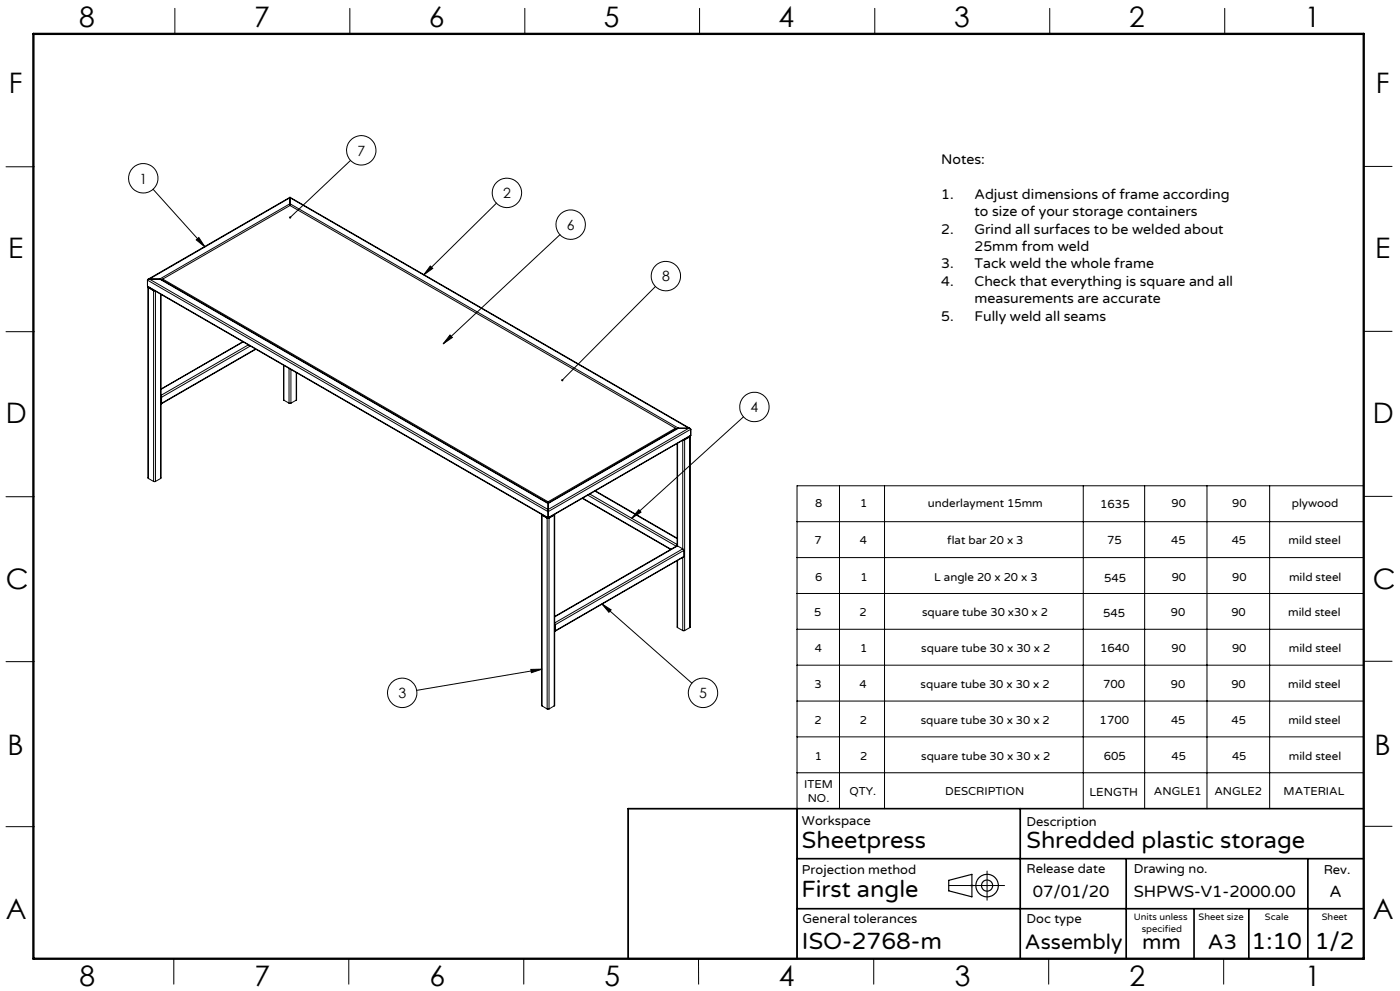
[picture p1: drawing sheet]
<svg xmlns="http://www.w3.org/2000/svg" width="420mm" height="297mm" viewBox="0 0 420 297" stroke-linecap="round" stroke-linejoin="round" font-family="sans-serif">
<g fill="none" stroke="#000" stroke-width=".35">
<path d="M284.6 263.8l7-1.8v6.8l-7-1.8z"/>
<circle cx="296.1" cy="265.4" r="1.66"/>
<circle cx="296.1" cy="265.4" r="3.4"/>
</g>
<path d="M291.1 265.4h1M291.2 265l.7 .7M291.6 264.9v1M291.9 265l-.7 .7" fill="none" stroke="#c0c0c0" stroke-width=".3"/>
<g fill="none" stroke="#000" stroke-width=".3">
<path d="M52.5 2.5v7.7M105 2.5v7.7M157.4 2.5v7.7M209.9 2.5v7.7M262.4 2.5v7.7M314.9 2.5v7.7M367.4 2.5v7.7M1.8 50h8.5M45.9 56.7l15.6 17.3M87 59.1v.2M87 59.1l120 69.3M87 59.1l-42.6 24.6"/>
<path d="M87 59.3l119.7 69M87 59.3v1.8M87 59.3l-42.2 24.3M105.2 48.1l-18.2 17.1M409.1 49.9h8.5M58.9 71.9l.8-.7 1.8 2.8zM87 61.1v.5M87 61.1l116.6 67.2M87 61.1l-39.1 22.5M87 61.6l-38.2 22M87 61.6l115.6 66.7M129.1 79.7l.7 .7-2.7 2z"/>
<path d="M148.9 60.9l-21.8 21.5M168 70.3l-35 32.7M1.8 99.4h8.5M44.2 85.8l.2 .2M44.2 84l120.2 69.3M44.2 85.8l120.2 69.3M44.2 84v1.8M44.4 86.1l.1 57.3M44.4 86l120 69.3M44.4 86l.1 .3M44.5 86.3l1.6 .8M44.5 86.3v57.1"/>
<path d="M44.6 86.1h.1M44.7 86.1h.1M44.7 86.1l1.5 1M44.8 83.6l-.6 .4M44.8 83.6l119.6 69.1M44.8 83.6h3.1M46.1 87.1l.4 .1M46.1 87.1v57.2M46.2 87.1h.1M46.2 87v.1M46.6 87.3v57M47.9 83.6l116.5 67.2"/>
<path d="M47.9 83.6l116.5 67.3M48.2 88.2v55.2M48.3 88.2l-.1 55.2M48.8 83.6v.4M48.8 83.6l115.6 66.8M48.8 83.7l-.2 .2M196.6 85.9l-27.9 28M409.1 99.3h8.5M48.3 118.7l.2 .4M48.3 118.9v.1M48.3 119h.1M48.5 119.1v1.8"/>
<path d="M72.8 102.4l-24.5 14.2M73 102.5l-24.7 14.2M74.5 103.4l-26.2 15.1M75.1 103.7l-26.6 15.4M76.7 104.6l-28.2 16.3M76.8 104.7l-28.4 16.3M85.1 109.5l.1 10.4M85.2 119.9l1.5 .9M85.2 109.5v10.4M86.7 110.4v10.4M87.3 110.7v10.1M88.9 119.9l-1.6 .9"/>
<path d="M88.9 111.7v8.2M89 111.7l-.1 8.2M135 100.4l.7 .7-2.7 1.9zM48.3 120.8h.1M48.3 120.9h.1M48.5 120.9l-.2 .2M86.7 120.8h.6M202.6 128.3l-38.2 22.1M202.6 128.3v.4M202.6 128.4l.2 .2M203.1 132.9v30.7M203.3 132.9v30.7"/>
<path d="M203.6 128.3l-39.2 22.5M203.6 128.3l-39.2 22.6M203.6 128.3h3.1M204.8 132v32.5M205.2 131.8h-.1M205.2 131.7v.1M205.4 131.8l-.4 .1M205.4 131.8v57.2M206.7 128.3l.5 .4M206.7 128.3l-42.3 24.4M206.8 130.8h.1M206.8 130.8l-1.6 1"/>
<path d="M206.9 130.9l-1.5 .9M206.9 130.9v57.2M207 130.7l-.1 .2M207 130.8l-.1 57.3M207 130.7l-42.6 24.6M207.2 130.5l-.2 .2M207.2 128.7l-42.8 24.6M207.2 128.7v1.8M207.2 130.5l-42.8 24.6M223.1 124.9l-33.6 30.4M1.8 148.9h8.5M44.5 143.4l1.6 .9"/>
<path d="M46.1 144.3h.5M48.2 143.4l-1.6 .9M162.5 154.2l.1 57.4M162.5 154.2l.1 .2M162.6 154.4l1.5 .9M162.6 154.4v57.2M162.7 154.3h.1M162.7 154.3l1.6 .9M164.1 155.3h.6M164.1 155.3v57.2M164.3 155.2l.1 .1M164.3 155.2h.1"/>
<path d="M164.4 152.7v.6M164.4 155.1v.2M164.4 150.8v.1M164.4 150.4v.4M164.4 150.9v1.8M164.4 153.3v1.8M164.6 155.2l-.1 .1M164.6 155.2h.1M164.7 155.3v57.2M166.1 154.3l-1.5 .9M166.1 154.3h.1M166.2 154.3h-.1"/>
<path d="M166.3 154.4l-1.6 .9M166.3 154.4v57.2M166.4 154.2l-.1 .2M166.4 154.2l-.1 57.4M174.7 149.4l26.5 15.3M174.8 149.3l26.5 15.3M176.4 148.4l26.4 15.3M176.9 148.1l26.2 15.1M178.5 147.2l24.6 14.2M178.6 147.1l24.5 14.2M191.6 152.7l.7 .8-2.8 1.8zM239.1 156.3h170"/>
<path d="M251.8 145.6v96.8M265.4 145.6v96.8M325 145.6v96.8M343.4 145.6v96.8M362.1 145.6v96.8M380.9 145.6v96.8M409.1 148.8h8.5M409.1 145.6h-170v141.7h-50.6v-44.9h50.6M203.1 163.4l-.1 .2M203.1 168.1l.2 20M203.3 163.6l-36.9 21.1M203.3 163.6l1.5 .9"/>
<path d="M203.3 163.6l-36.9 21.3M203.3 168v20.1M204.8 164.5l.3 .5M204.8 164.5l-38.4 22.2M204.8 167.1v21.9M205.1 166.8l-38.6 22.4M205.1 165l-38.6 22.3M205.1 165v1.8M205.1 166.8l-38.6 22.3M239.1 177.9h170M239.1 167.1h170M1.8 198.3h8.5"/>
<path d="M166.4 186.8l.1 .5M166.4 187v.1M166.4 188.9v.1M166.5 189.1l-.1 .1M166.5 187.3v1.8M180.6 181l2.7 1.8-.6 .7zM180.6 181l27 23.7M203.3 188.1l1.5 .9M204.8 189h.6M206.9 188.1l-1.5 .9M239.1 199.4h170M239.1 188.6h170"/>
<path d="M409.1 198.2h8.5M159.2 200.6h3.4l-3.2 1zM162.6 200.6l-37.6 6.3M162.6 211.6l1.5 .9M164.1 212.5h.6M166.3 211.6l-1.6 .9M239.1 210.1h170M239.1 231.6h170M239.1 220.8h170M1.8 247.8h8.5M409.1 247.6h8.5M284.6 265.4h16.8"/>
<path d="M296.1 261.1v8.7M52.1 287.3v7.7M104.6 287.3v7.7M157.1 287.3v7.7M209.6 287.3v7.7M262.1 287.3v7.7M314.6 287.3v7.7M367.1 287.3v7.7"/>
<circle cx="43" cy="53.4" r="4.4"/>
<circle cx="108.4" cy="45" r="4.4"/>
<circle cx="152.1" cy="57.8" r="4.4"/>
<circle cx="171.2" cy="67.3" r="4.4"/>
<circle cx="199.8" cy="82.8" r="4.4"/>
<circle cx="226.3" cy="122" r="4.4"/>
<circle cx="120.7" cy="207.6" r="4.4"/>
<circle cx="210.9" cy="207.6" r="4.4"/>
</g>
<path d="M239.1 242.4v44.9M239.1 257.3h170M306.1 242.4v44.9M337.9 257.3v30M392.4 257.3v30M409.1 242.4h-220.6v44.9M239.1 272.3h170M358.2 272.3v15M374.6 272.3v15" fill="none" stroke="#000" stroke-width=".5"/>
<path d="M10 10.2h399.1v277.1h-399.1z" fill="none" stroke="#000" stroke-width=".7"/>
<path d="M58.9 71.9l.8-.7 1.8 2.8zM129.1 79.7l.7 .7-2.7 2zM180.6 181l2.7 1.8-.6 .7zM159.2 200.6h3.4l-3.2 1zM191.6 152.7l.7 .8-2.8 1.8zM86.8 64.9v.5l.2-.2-.2 .2a.35 .35 0 0 0 .5 0 .35 .35 0 0 0 0-.5 .35 .35 0 0 0-.5 0zM135 100.4l.7 .7-2.7 1.9zM168.5 113.7l-.1 .4 .3-.2-.2 .3a.34 .34 0 0 0 .4 0 .34 .34 0 0 0 0-.5 .34 .34 0 0 0-.4 0z" fill="#000"/>
<g font-size="8.5">
<text x="23.8" y="8">8</text>
<text x="76.3" y="8">7</text>
<text x="128.7" y="8">6</text>
<text x="181.2" y="8">5</text>
<text x="233.6" y="8">4</text>
<text x="286.3" y="8">3</text>
<text x="338.7" y="8">2</text>
<text x="391.4" y="8">1</text>
<text x="2.7" y="28">F</text>
<text x="412.8" y="28">F</text>
<text x="2.4" y="77.2">E</text>
<text x="412.5" y="77.2">E</text>
<text x="1.8" y="126.8">D</text>
<text x="411.9" y="126.9">D</text>
<text x="1.8" y="176.6">C</text>
<text x="411.9" y="176.7">C</text>
<text x="2.3" y="226.2">B</text>
<text x="412.4" y="226.2">B</text>
<text x="1.7" y="275.4">A</text>
<text x="411.8" y="275.5">A</text>
<text x="23.9" y="295.5">8</text>
<text x="76.4" y="295.5">7</text>
<text x="128.8" y="295.5">6</text>
<text x="181.3" y="295.5">5</text>
<text x="233.7" y="295.5">4</text>
<text x="286.4" y="295.5">3</text>
<text x="338.8" y="295.5">2</text>
<text x="391.5" y="295.5">1</text>
</g>
<g font-size="7.1">
<text x="240.6" y="254">Sheetpress</text>
<text x="308" y="254">Shredded plastic storage</text>
<text x="240.4" y="268.8">First angle</text>
<text x="240.6" y="284.3">ISO-2768-m</text>
<text x="375.5" y="284.3">1:10</text>
<text x="394.4" y="284.3">1/2</text>
</g>
<g font-size="6.3">
<text x="307.5" y="284.3">Assembly</text>
<text x="342.6" y="284.3">mm</text>
<text x="362.4" y="284.3">A3</text>
</g>
<g font-size="4.9">
<text x="309.9" y="268.7">07/01/20</text>
<text x="340.1" y="268.7">SHPWS-V1-2000.00</text>
<text x="398.9" y="268.7">A</text>
</g>
<g font-size="4.2">
<text x="107.2" y="46.7">7</text>
<text x="282.4" y="49.1">Notes:</text>
<text x="41.8" y="55">1</text>
<text x="150.9" y="59.4">2</text>
<text x="282.4" y="59.5">1.</text>
<text x="292.4" y="59.5">Adjust dimensions of frame according</text>
<text x="292.4" y="64.8">to size of your storage containers</text>
<text x="170" y="68.9">6</text>
<text x="282.4" y="70">2.</text>
<text x="292.4" y="70">Grind all surfaces to be welded about</text>
<text x="292.4" y="75.2">25mm from weld</text>
<text x="282.4" y="80.5">3.</text>
<text x="292.4" y="80.5">Tack weld the whole frame</text>
<text x="198.6" y="84.4">8</text>
<text x="282.4" y="85.7">4.</text>
<text x="292.4" y="85.7">Check that everything is square and all</text>
<text x="292.4" y="90.9">measurements are accurate</text>
<text x="282.4" y="96.2">5.</text>
<text x="292.4" y="96.2">Fully weld all seams</text>
<text x="225.2" y="123.6">4</text>
<text x="119.5" y="209.3">3</text>
<text x="209.7" y="209.3">5</text>
</g>
<g font-size="3.9">
<text x="240.6" y="247.2">Workspace</text>
<text x="307.9" y="247.4">Description</text>
<text x="240.6" y="262.1">Projection method</text>
<text x="308" y="261.5">Release date</text>
<text x="340.1" y="261.5">Drawing no.</text>
<text x="397.1" y="262.1">Rev.</text>
<text x="240.7" y="276.6">General tolerances</text>
<text x="308" y="276.6">Doc type</text>
</g>
<g font-size="3.5">
<text x="244.5" y="152">8</text>
<text x="258.1" y="152">1</text>
<text x="278.4" y="152">underlayment 15mm</text>
<text x="330.1" y="152.1">1635</text>
<text x="351.5" y="152">90</text>
<text x="369.6" y="152">90</text>
<text x="387.5" y="152">plywood</text>
<text x="244.4" y="163">7</text>
<text x="257.9" y="163">4</text>
<text x="284.2" y="163">flat bar 20 x 3</text>
<text x="332.1" y="163.2">75</text>
<text x="351.3" y="163">45</text>
<text x="369.5" y="163">45</text>
<text x="386.5" y="163">mild steel</text>
<text x="244.6" y="174.2">6</text>
<text x="258.1" y="174.2">1</text>
<text x="280.3" y="174.2">L angle 20 x 20 x 3</text>
<text x="331.2" y="174.3">545</text>
<text x="351.5" y="174.2">90</text>
<text x="369.7" y="174.2">90</text>
<text x="386.7" y="174.2">mild steel</text>
<text x="244.3" y="184.7">5</text>
<text x="257.8" y="184.7">2</text>
<text x="276.6" y="184.7">square tube 30 x30 x 2</text>
<text x="330.9" y="184.9">545</text>
<text x="351.2" y="184.7">90</text>
<text x="369.4" y="184.7">90</text>
<text x="386.4" y="184.7">mild steel</text>
<text x="244.5" y="195.4">4</text>
<text x="258" y="195.4">1</text>
<text x="276.4" y="195.4">square tube 30 x 30 x 2</text>
<text x="330" y="195.5">1640</text>
<text x="351.5" y="195.4">90</text>
<text x="369.6" y="195.4">90</text>
<text x="386.7" y="195.4">mild steel</text>
<text x="244.3" y="206.1">3</text>
<text x="257.8" y="206.1">4</text>
<text x="276.2" y="206.1">square tube 30 x 30 x 2</text>
<text x="330.9" y="206.2">700</text>
<text x="351.3" y="206.1">90</text>
<text x="369.4" y="206.1">90</text>
<text x="386.5" y="206.1">mild steel</text>
<text x="244.4" y="217">2</text>
<text x="257.9" y="217">2</text>
<text x="276.2" y="217">square tube 30 x 30 x 2</text>
<text x="329.9" y="217.1">1700</text>
<text x="351.3" y="217">45</text>
<text x="369.5" y="217">45</text>
<text x="386.5" y="217">mild steel</text>
<text x="244.5" y="227.7">1</text>
<text x="258" y="227.7">2</text>
<text x="276.4" y="227.7">square tube 30 x 30 x 2</text>
<text x="331.1" y="227.9">605</text>
<text x="351.4" y="227.7">45</text>
<text x="369.6" y="227.7">45</text>
<text x="386.6" y="227.7">mild steel</text>
<text x="241.2" y="236.2">ITEM</text>
<text x="254.8" y="238.3">QTY.</text>
<text x="283.5" y="238.3">DESCRIPTION</text>
<text x="326.9" y="238.5">LENGTH</text>
<text x="346.2" y="238.3">ANGLE1</text>
<text x="364.3" y="238.3">ANGLE2</text>
<text x="385.1" y="238.3">MATERIAL</text>
<text x="242.3" y="240.4">NO.</text>
</g>
<g font-size="2.8">
<text x="340.1" y="275.6">Units unless</text>
<text x="359.6" y="275.6">Sheet size</text>
<text x="379.5" y="275.8">Scale</text>
<text x="396.5" y="275.6">Sheet</text>
<text x="342.5" y="279.4">specified</text>
</g>
</svg>
